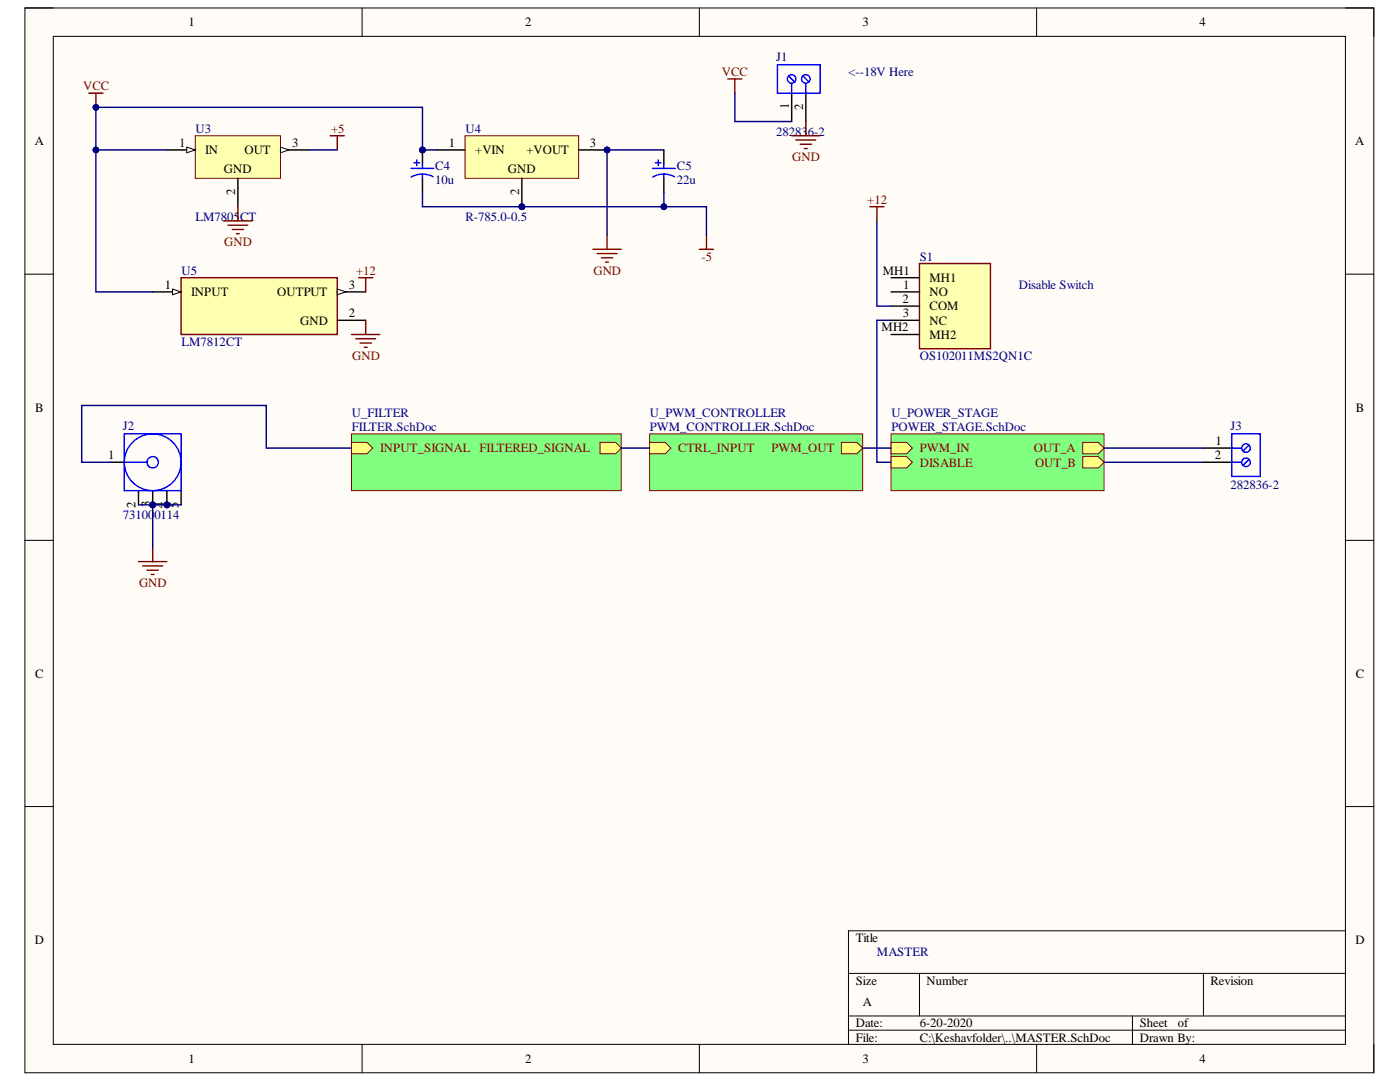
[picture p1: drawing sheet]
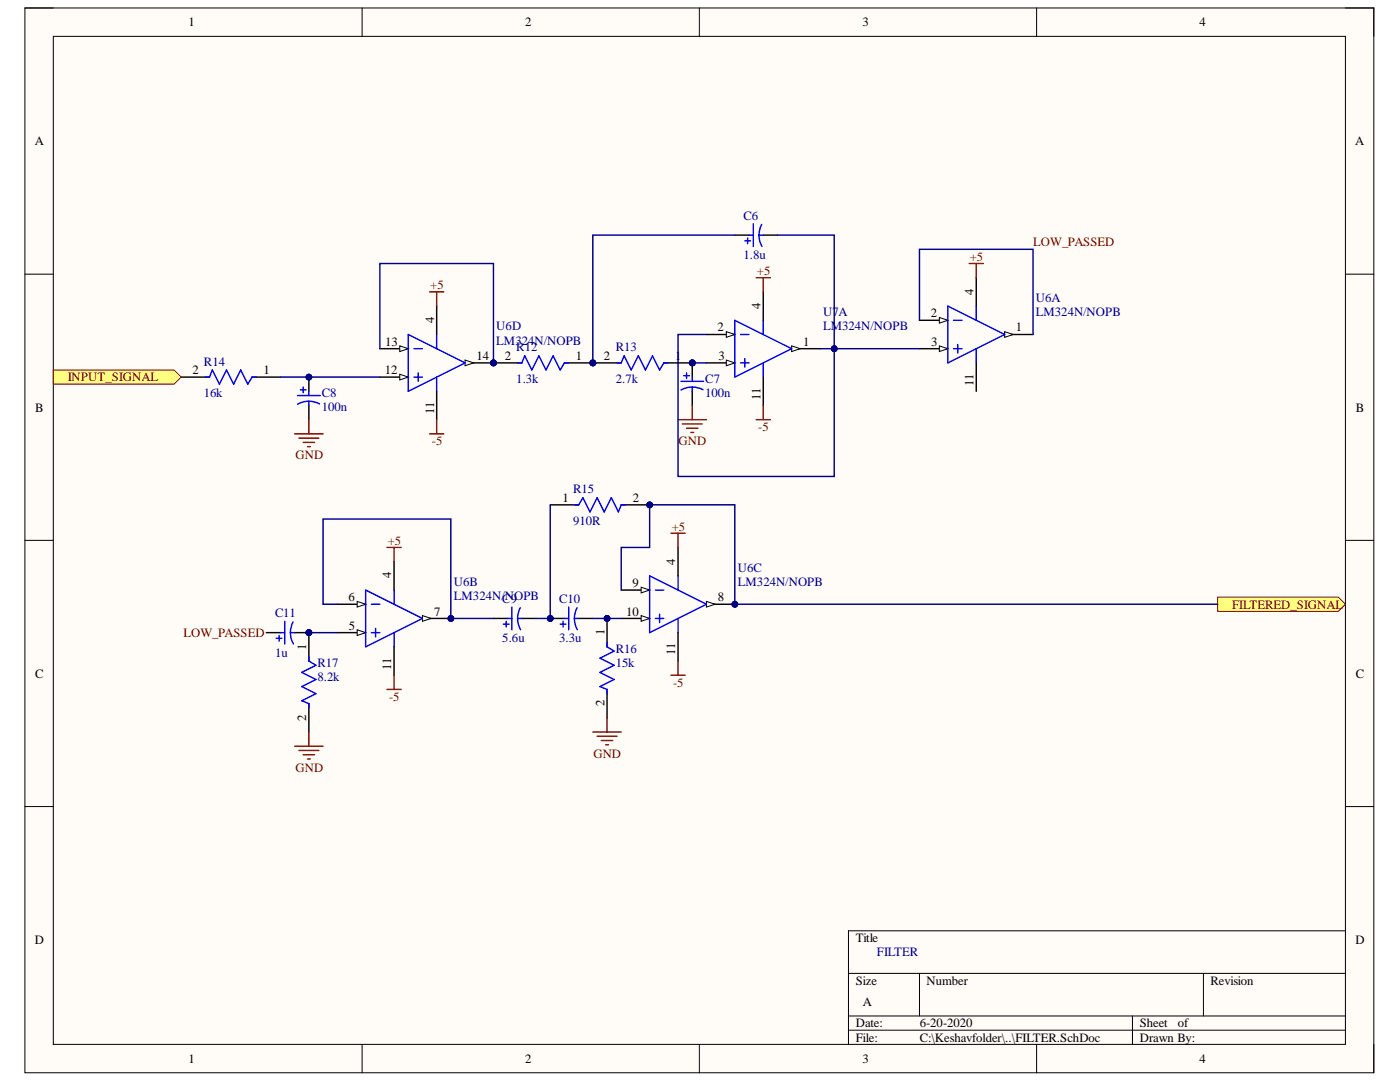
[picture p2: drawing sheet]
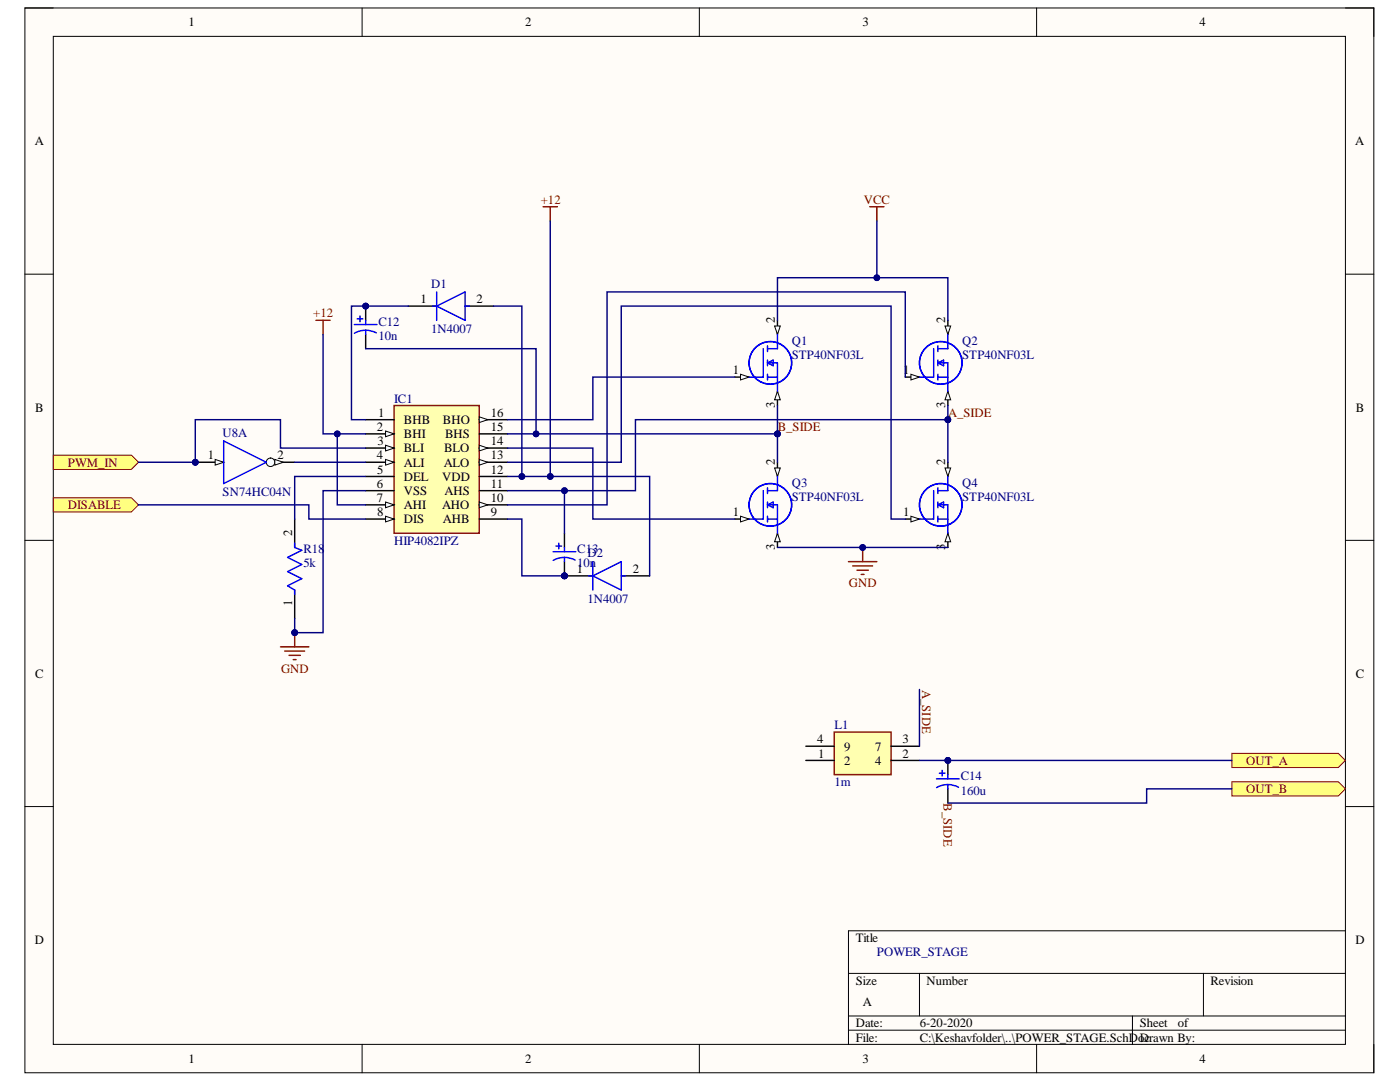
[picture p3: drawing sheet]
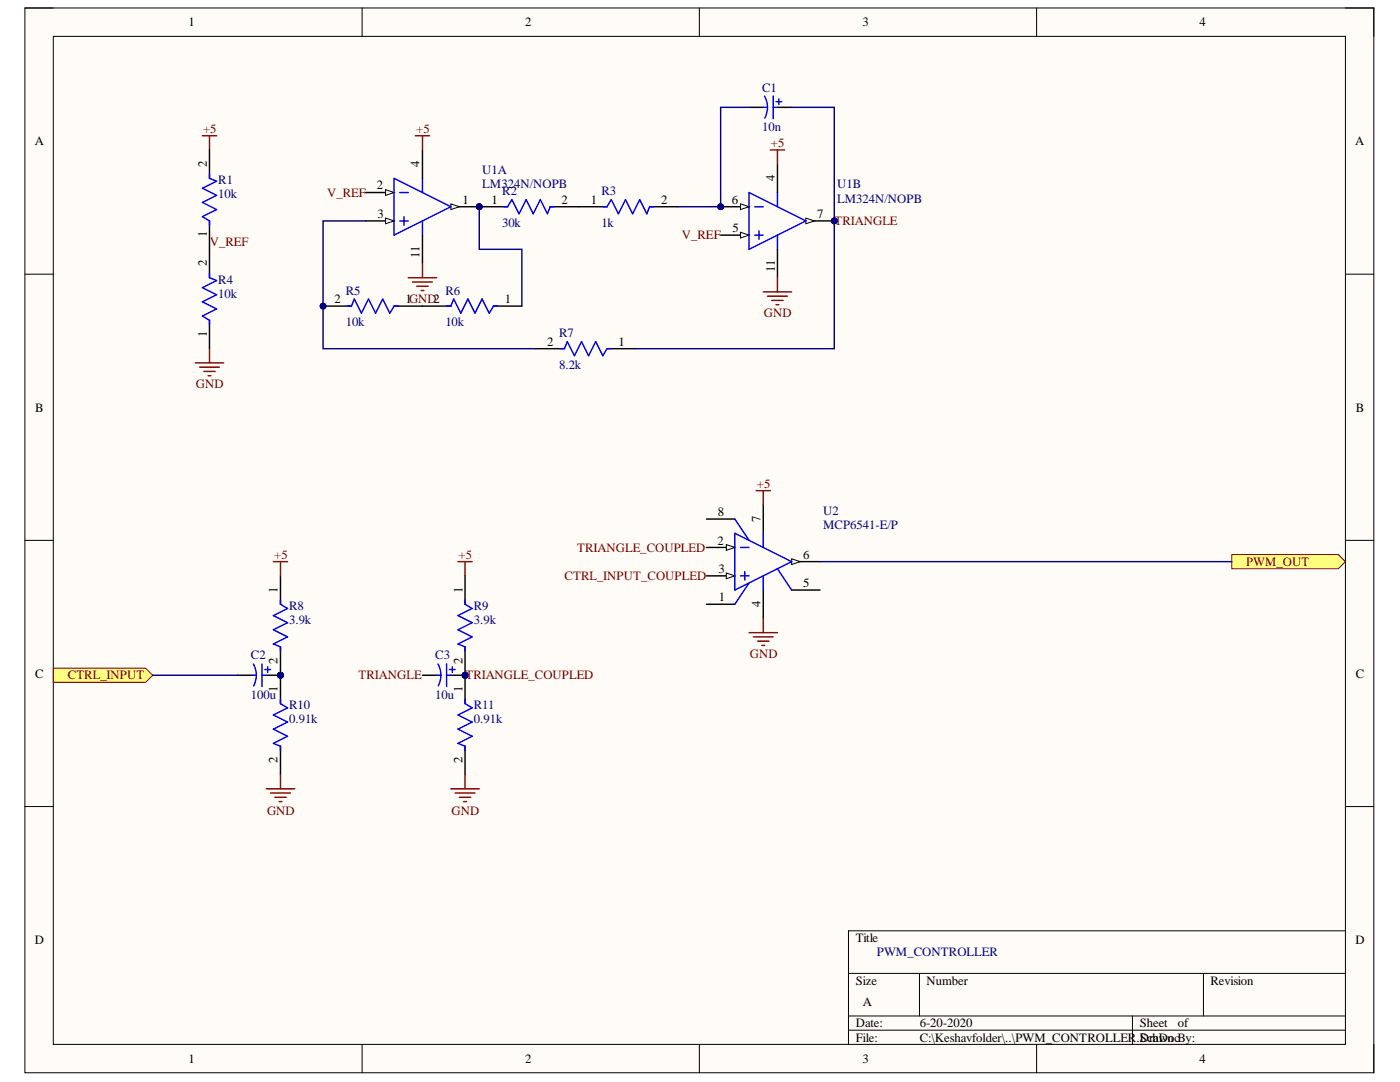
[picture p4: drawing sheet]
# Altium project DCLASS.PrjPcb
4 sheets, 52 parts. Net scope: hierarchical (ports join the sheet entries above them; power ports are global).
Sheets:
  MASTER.SchDoc
    U_PWM_CONTROLLER = PWM_CONTROLLER.SchDoc
    U_FILTER = FILTER.SchDoc
    U_POWER_STAGE = POWER_STAGE.SchDoc

## Sheet MASTER.SchDoc: MASTER
size A; Author: Keshav Raj, Tim Loretto; DocumentNumber: 1; Revision: 1.0; SheetNumber: 1; SheetTotal: 4

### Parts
C4  10u  [PNSC-ECA-1VM221-2]
C5  22u  [PNSC-ECA-1VM221-2]
J1  282836-2  [TECO-282836-2_V]
J2  731000114  [MOLX-731000114_V]
J3  282836-2  [TECO-282836-2_V]
S1  OS102011MS2QN1C  [OS102011MS2QN1C]
U3  LM7805CT  [FAIR-TO-220-3]
U4  R-785.0-0.5  [REPO-R-78XX-3_V]
U5  LM7812CT  [FP-TO220B03-MFG]

### Sub-sheets
U_FILTER = FILTER.SchDoc: FILTERED_SIGNAL (out), INPUT_SIGNAL (in)
U_POWER_STAGE = POWER_STAGE.SchDoc: PWM_IN (in), DISABLE (in), OUT_A (out), OUT_B (out)
U_PWM_CONTROLLER = PWM_CONTROLLER.SchDoc: CTRL_INPUT (in), PWM_OUT (out)

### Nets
+5: U3.3(OUT)
+12: S1.2(COM) U5.3(OUTPUT)
-5: C4.2 C5.2 U4.2(GND)
GND: C5.1 J1.2 J2.2 J2.3 J2.4 J2.5 U3.2(GND) U4.3(+VOUT) U5.2(GND)
VCC: C4.1 J1.1 U3.1(IN) U4.1(+VIN) U5.1(INPUT)
B_SIDE: J3.2 ; sheet U_POWER_STAGE/OUT_B
NetC2_2: sheet U_PWM_CONTROLLER/CTRL_INPUT, sheet U_FILTER/FILTERED_SIGNAL
NetC14_1: J3.1 ; sheet U_POWER_STAGE/OUT_A
NetIC1_3: sheet U_PWM_CONTROLLER/PWM_OUT, sheet U_POWER_STAGE/PWM_IN
NetIC1_8: S1.3(NC) ; sheet U_POWER_STAGE/DISABLE
NetJ2_1: J2.1 ; sheet U_FILTER/INPUT_SIGNAL

Not connected (* = marked no-connect by the designer): S1 1(NO) MH1 MH2

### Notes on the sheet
- +18V
- (near J1) <--18V Here
- Bridge Disable Switch
- MASTER

## Sheet PWM_CONTROLLER.SchDoc: PWM_CONTROLLER
size A

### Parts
C1  10n  [PNSC-ECA-1VM221-2]
C2  100u  [PNSC-ECA-1VM221-2]
C3  10u  [PNSC-ECA-1VM221-2]
R1  10k  [FP-CF18-MFG]
R2  30k  [FP-CF18-MFG]
R3  1k  [FP-CF18-MFG]
R4  10k  [FP-CF18-MFG]
R5  10k  [FP-CF18-MFG]
R6  10k  [FP-CF18-MFG]
R7  8.2k  [FP-CF18-MFG]
R8  3.9k  [FP-CF18-MFG]
R9  3.9k  [FP-CF18-MFG]
R10  0.91k  [FP-CF18-MFG]
R11  0.91k  [FP-CF18-MFG]
U1  LM324N/NOPB  [NFF0014A]  (parts A,B of 4)
U2  MCP6541-E/P  [PDIP300-P8]

### Ports
CTRL_INPUT (in), PWM_OUT (out)

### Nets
+5: R1.2 R8.1 R9.1 U1.4(V+) U2.7(VDD)
GND: R4.1 R10.2 R11.2 U1.11(GND) U2.4(VSS)
CTRL_INPUT_COUPLED: U2.3(VIN+)
TRIANGLE: C1.1 C3.2 R7.1 U1.7(OUT2)
TRIANGLE_COUPLED: C3.1 R9.2 R11.1 U2.2(VIN-)
V_REF: R1.1 R4.2 U1.2(IN1-) U1.5(IN2+)
NetC1_2: C1.2 R3.2 U1.6(IN2-)
NetC2_1: C2.1 R8.2 R10.1
NetC2_2: C2.2 ; port CTRL_INPUT
NetIC1_3: U2.6(OUT) ; port PWM_OUT
NetR2_1: R2.1 R6.1 U1.1(OUT1)
NetR2_2: R2.2 R3.1
NetR5_1: R5.1 R6.2
NetR5_2: R5.2 R7.2 U1.3(IN1+)

Not connected (* = marked no-connect by the designer): U2 1(NC) 5(NC) 8(NC)

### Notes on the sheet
- 2KHZ TRIANGLE WAVE OSCILLATOR
- AC COUPLING
- PWM_CONTROLLER

## Sheet FILTER.SchDoc: FILTER
size A

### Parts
C6  1.8u  [PNSC-ECA-1VM221-2]
C7  100n  [PNSC-ECA-1VM221-2]
C8  100n  [PNSC-ECA-1VM221-2]
C9  5.6u  [PNSC-ECA-1VM221-2]
C10  3.3u  [PNSC-ECA-1VM221-2]
C11  1u  [PNSC-ECA-1VM221-2]
R12  1.3k  [FP-CF18-MFG]
R13  2.7k  [FP-CF18-MFG]
R14  16k  [FP-CF18-MFG]
R15  910R  [FP-CF18-MFG]
R16  15k  [FP-CF18-MFG]
R17  8.2k  [FP-CF18-MFG]
U6  LM324N/NOPB  [NFF0014A]  (parts A,B,C,D of 4)
U7  LM324N/NOPB  [NFF0014A]  (part A of 4)

### Ports
FILTERED_SIGNAL (out), INPUT_SIGNAL (in)

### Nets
+5: U6.4(V+) U7.4(V+)
-5: U6.11(GND) U7.11(GND)
GND: C7.2 C8.2 R16.2 R17.2
LOW_PASSED: C11.1 U6.1(OUT1) U6.2(IN1-)
NetC2_2: R15.2 U6.8(OUT3) U6.9(IN3-) ; port FILTERED_SIGNAL
NetC6_1: C6.1 R12.1 R13.2
NetC6_2: C6.2 U6.3(IN1+) U7.1(OUT1) U7.2(IN1-)
NetC7_1: C7.1 R13.1 U7.3(IN1+)
NetC8_1: C8.1 R14.1 U6.12(IN4+)
NetC9_1: C9.1 U6.6(IN2-) U6.7(OUT2)
NetC9_2: C9.2 C10.1 R15.1
NetC10_2: C10.2 R16.1 U6.10(IN3+)
NetC11_2: C11.2 R17.1 U6.5(IN2+)
NetJ2_1: R14.2 ; port INPUT_SIGNAL
NetR12_2: R12.2 U6.13(IN4-) U6.14(OUT4)

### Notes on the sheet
- 3RD ORDER CHEBYSHEV LOW PASS STAGE
- 3RD ORDER CHEBYSHEV HIGH PASS STAGE
- FILTER

## Sheet POWER_STAGE.SchDoc: POWER_STAGE
size A

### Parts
C12  10n  [PNSC-ECA-1VM221-2]
C13  10n  [PNSC-ECA-1VM221-2]
C14  160u  [PNSC-ECA-1VM221-2]
D1  1N4007  [FP-1N4007-MFG]
D2  1N4007  [FP-1N4007-MFG]
IC1  HIP4082IPZ  [DIP794W56P254L1917H533Q16N]
L1  1m  [744824101]
Q1  STP40NF03L  [TO254P470X1016X2019-3P]
Q2  STP40NF03L  [TO254P470X1016X2019-3P]
Q3  STP40NF03L  [TO254P470X1016X2019-3P]
Q4  STP40NF03L  [TO254P470X1016X2019-3P]
R18  5k  [FP-CF18-MFG]
U8  SN74HC04N  [N0014A]  (part A of 7)

### Ports
DISABLE (in), OUT_A (out), OUT_B (out), PWM_IN (in)

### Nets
+12: D1.2(A) D2.2(A) IC1.2(BHI) IC1.7(AHI) IC1.12(VDD)
GND: IC1.6(VSS) Q3.3(S) Q4.3(S) R18.1
VCC: Q1.2(D) Q2.2(D)
A_SIDE: C13.1 IC1.11(AHS) L1.3(7) Q2.3(S) Q4.2(D)
B_SIDE: C12.2 C14.2 IC1.15(BHS) Q1.3(S) Q3.2(D) ; port OUT_B
NetC12_1: C12.1 D1.1(C) IC1.1(BHB)
NetC13_2: C13.2 D2.1(C) IC1.9(AHB)
NetC14_1: C14.1 L1.2(4) ; port OUT_A
NetIC1_3: IC1.3(BLI) U8.1(1A) ; port PWM_IN
NetIC1_4: IC1.4(ALI) U8.2(~{1Y})
NetIC1_5: IC1.5(DEL) R18.2
NetIC1_8: IC1.8(DIS) ; port DISABLE
NetIC1_10: IC1.10(AHO) Q2.1(G)
NetIC1_13: IC1.13(ALO) Q4.1(G)
NetIC1_14: IC1.14(BLO) Q3.1(G)
NetIC1_16: IC1.16(BHO) Q1.1(G)

Not connected (* = marked no-connect by the designer): L1 1(2) 4(9)

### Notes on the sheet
- POWER_STAGE

## Nets that join several sheets
+5: MASTER (U3.3), PWM_CONTROLLER (5 pins), FILTER (U6.4 U7.4)
+12: MASTER (S1.2 U5.3), POWER_STAGE (5 pins)
-5: MASTER (C4.2 C5.2 U4.2), FILTER (U6.11 U7.11)
GND: MASTER (9 pins), PWM_CONTROLLER (5 pins), FILTER (C7.2 C8.2 R16.2 R17.2), POWER_STAGE (IC1.6 Q3.3 Q4.3 R18.1)
VCC: MASTER (5 pins), POWER_STAGE (Q1.2 Q2.2)
B_SIDE: MASTER (J3.2), POWER_STAGE (5 pins)
NetC2_2: PWM_CONTROLLER (C2.2), FILTER (R15.2 U6.8 U6.9)
NetC14_1: MASTER (J3.1), POWER_STAGE (C14.1 L1.2)
NetIC1_3: PWM_CONTROLLER (U2.6), POWER_STAGE (IC1.3 U8.1)
NetIC1_8: MASTER (S1.3), POWER_STAGE (IC1.8)
NetJ2_1: MASTER (J2.1), FILTER (R14.2)
